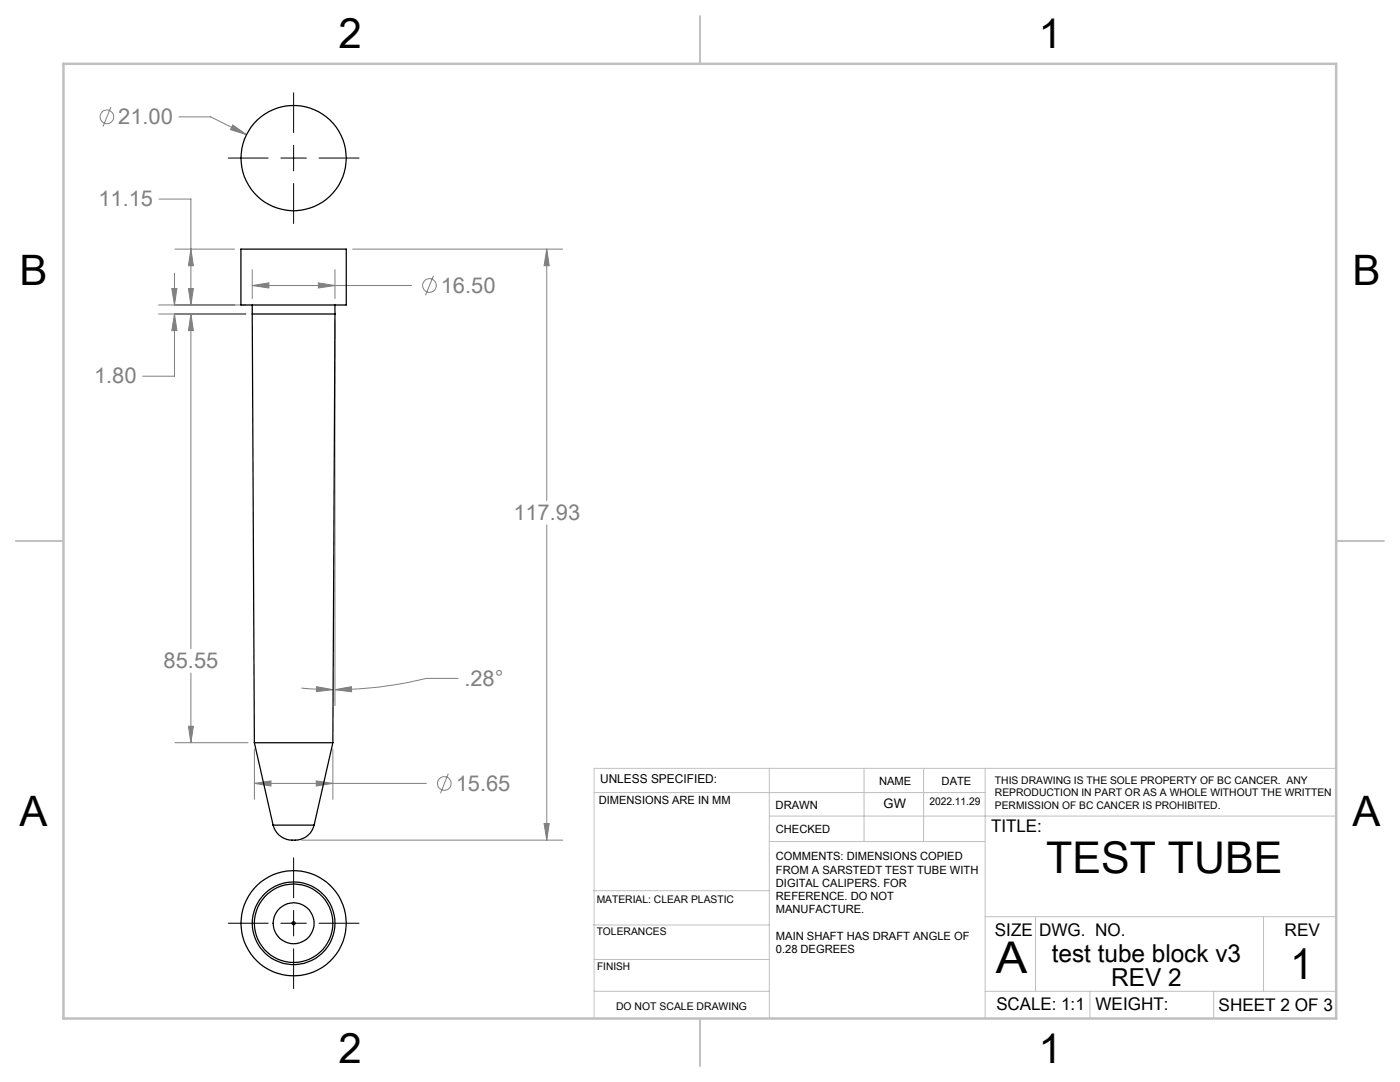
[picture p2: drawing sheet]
<svg xmlns="http://www.w3.org/2000/svg" width="279mm" height="216mm" viewBox="0 0 279 216" stroke-linecap="round" stroke-linejoin="round" font-family="sans-serif">
<g fill="none" stroke="#808080" stroke-width=".2">
<path d="M22.1 21.4l-1.5 3.9M31.7 39.7h6.4v21.2M35.7 23.3h6.4l7.1 3.6M46.5 24.9l2.7 2-3.2-1zM34.3 57.6h1l-.5 3.3zM34.8 54.5v6.4M34.9 49.7h11.9M37.6 57.6h1l-.5 3.3zM38.1 49.7l.5 3.3h-1zM50.3 57l3.4-.6v1.1zM50.3 53.8v5.8M50.3 57h31.8"/>
<path d="M63.5 56.4l3.4 .6-3.4 .5zM66.9 53.8v5.8M70.4 49.7h41.9M86.5 55l-1.6 3.9M109.1 49.7l.5 3.3h-1zM109.1 49.7v50.2M31.6 60.9h17.5M31.6 62.7h17.5M34.8 62.7l.5 3.3h-1zM34.8 62.7v12.4h-6.3M38.1 62.7l.5 3.3h-1zM38.1 62.7v66.7"/>
<path d="M66.9 63.9v76.9M109.1 104.7v62.9M38.1 134.3v13.9M60.1 137.3l6.4 .3M63.2 137l3.3 .6-3.4 .4zM66.9 137.6l3.2-.6 .1 1zM91.4 135.4h-6.3l-1.2 .2a74.3 74.3 0 0 1-17 2M34.9 148.2h14.6M37.6 144.9h1l-.5 3.3zM50.8 156.3l3.3-.5v1zM50.8 149.5v10M50.8 156.3h34.3"/>
<path d="M63.1 155.8l3.3 .5-3.3 .5zM66.4 149.5v10M89.5 154.4l-1.6 3.9M60.2 167.6h52.1M108.6 164.3h1l-.5 3.3z"/>
<circle cx="21.3" cy="23.3" r="1.36"/>
<circle cx="85.7" cy="57" r="1.36"/>
<circle cx="88.7" cy="156.3" r="1.36"/>
</g>
<path d="M58.6 18.5v8M45.5 31.5h8M56.1 31.5h5M58.6 29v5.1M58.6 36.6v8M63.7 31.5h7.9M58.6 171.2v7.9M45.5 184.2h8M56.1 184.2h5M58.6 181.7v5.1M58.6 189.3v8M63.7 184.2h7.9" fill="none" stroke="#000" stroke-width=".2"/>
<g fill="none" stroke="#c0c0c0" stroke-width=".2">
<path d="M118.6 158.2h78M153.5 153.3v49.9M172.4 153.3v14.6M184.3 153.3v14.6M196.6 153.3v49.9M266.7 153.3h-148.1v49.9M118.4 177.7h35.1M153.5 162.8h113.2M153.5 167.9h43M118.4 184.6h35.1M118.6 197.8h34.9M118.6 191.5h34.9"/>
<path d="M196.6 197.8h70.1M196.6 182.9h70.1M206.7 182.9v14.9M217.5 197.8v5.4M242.2 197.8v5.4M252.2 182.9v14.9"/>
</g>
<path d="M139.7 3.2v9.5M3.1 107.9h9.6M266.7 107.9h9.5M139.7 203.2v9.6" fill="none" stroke="#c0c0c0" stroke-width=".25"/>
<path d="M12.7 12.7h254v190.5h-254z" fill="none" stroke="#c0c0c0" stroke-width=".5"/>
<path d="M50.3 57l3.4-.6v1.1zM63.5 56.4l3.4 .6-3.4 .5zM50.8 156.3l3.3-.5v1zM63.1 155.8l3.3 .5-3.3 .5zM63.2 137l3.3 .6-3.4 .4zM66.9 137.6l3.2-.6 .1 1zM38.1 49.7l.5 3.3h-1zM37.6 57.6h1l-.5 3.3zM34.3 57.6h1l-.5 3.3zM34.8 62.7l.5 3.3h-1zM38.1 62.7l.5 3.3h-1zM37.6 144.9h1l-.5 3.3zM109.1 49.7l.5 3.3h-1zM108.6 164.3h1l-.5 3.3zM46.5 24.9l-.5 1 3.2 1z" fill="#808080"/>
<g fill="none" stroke="#000" stroke-width=".25">
<path d="M48.1 49.7h21v11.2h-21zM50.3 62.7h16.6M50.3 60.9v1.8M50.3 62.7l.5 85.5M66.9 60.9v1.8M66.9 62.7l-.5 85.5M50.8 148.2h15.6M50.8 148.2l3.7 16.4M66.4 148.2l-3.7 16.4M54.5 164.6a4.1 4.1 0 0 0 4.4 3 3.9 3.9 0 0 0 3.8-3M54.5 164.6h8.2"/>
<circle cx="58.6" cy="31.5" r="10.5"/>
<circle cx="58.6" cy="184.2" r=".31"/>
<circle cx="58.6" cy="184.2" r="4.1"/>
<circle cx="58.6" cy="184.2" r="7.8"/>
<circle cx="58.6" cy="184.2" r="10.5"/>
<circle cx="58.6" cy="184.2" r="8.3"/>
</g>
<g font-size="8.7">
<text x="208.8" y="174.1">TEST TUBE</text>
<text x="198.8" y="194.1">A</text>
<text x="257.5" y="195.3">1</text>
</g>
<g font-size="8.4">
<text x="67.5" y="9.6">2</text>
<text x="207.2" y="9.6">1</text>
<text x="3.9" y="56.8">B</text>
<text x="269.9" y="56.8">B</text>
<text x="3.9" y="164.8">A</text>
<text x="269.9" y="164.8">A</text>
<text x="67.5" y="212.1">2</text>
<text x="207.2" y="212.1">1</text>
</g>
<g font-size="4.9">
<text x="209.9" y="191.9">test tube block v3</text>
<text x="221.8" y="196.8">REV 2</text>
</g>
<g font-size="4.4" fill="#808080">
<text x="23.6" y="24.7">21.00</text>
<text x="19.6" y="41.2">11.15</text>
<text x="88" y="58.4">16.50</text>
<text x="18.8" y="76.5">1.80</text>
<text x="102.4" y="103.7">117.93</text>
<text x="32.7" y="133.3">85.55</text>
<text x="92.7" y="136.8">.28°</text>
<text x="90.9" y="157.8">15.65</text>
</g>
<g font-size="3.5">
<text x="197.8" y="166">TITLE:</text>
<text x="198.6" y="186.7">SIZE</text>
<text x="207.4" y="186.7">DWG. NO.</text>
<text x="256.4" y="186.8">REV</text>
<text x="198.8" y="201.6">SCALE: 1:1</text>
<text x="218.6" y="201.6">WEIGHT:</text>
<text x="243.2" y="201.7">SHEET 2 OF 3</text>
</g>
<text font-size="2.6" x="176.4" y="161.3">GW</text>
<text font-size="2.4" x="119.8" y="156.1">UNLESS SPECIFIED:</text>
<g font-size="2.3">
<text x="119.5" y="160.4">DIMENSIONS ARE IN MM</text>
<text x="154.8" y="161.4">DRAWN</text>
<text x="175.4" y="156.6">NAME</text>
<text x="187.9" y="156.6">DATE</text>
<text x="154.9" y="166.3">CHECKED</text>
<text x="154.9" y="171.7">COMMENTS: DIMENSIONS COPIED</text>
<text x="154.9" y="174.3">FROM A SARSTEDT TEST TUBE WITH</text>
<text x="154.9" y="177">DIGITAL CALIPERS. FOR</text>
<text x="154.9" y="179.6">REFERENCE. DO NOT</text>
<text x="154.9" y="182.3">MANUFACTURE.</text>
<text x="154.9" y="187.6">MAIN SHAFT HAS DRAFT ANGLE OF</text>
<text x="154.9" y="190.2">0.28 DEGREES</text>
</g>
<g font-size="2.1">
<text x="185.5" y="160.7">2022.11.29</text>
<text x="198.6" y="156.4">THIS DRAWING IS THE SOLE PROPERTY OF BC CANCER. ANY</text>
<text x="198.6" y="158.9">REPRODUCTION IN PART OR AS A WHOLE WITHOUT THE WRITTEN</text>
<text x="198.6" y="161.4">PERMISSION OF BC CANCER IS PROHIBITED.</text>
<text x="119.1" y="180.1">MATERIAL: CLEAR PLASTIC</text>
<text x="119.1" y="186.6">TOLERANCES</text>
<text x="119.1" y="193.5">FINISH</text>
<text x="123" y="201.6">DO NOT SCALE DRAWING</text>
</g>
</svg>
